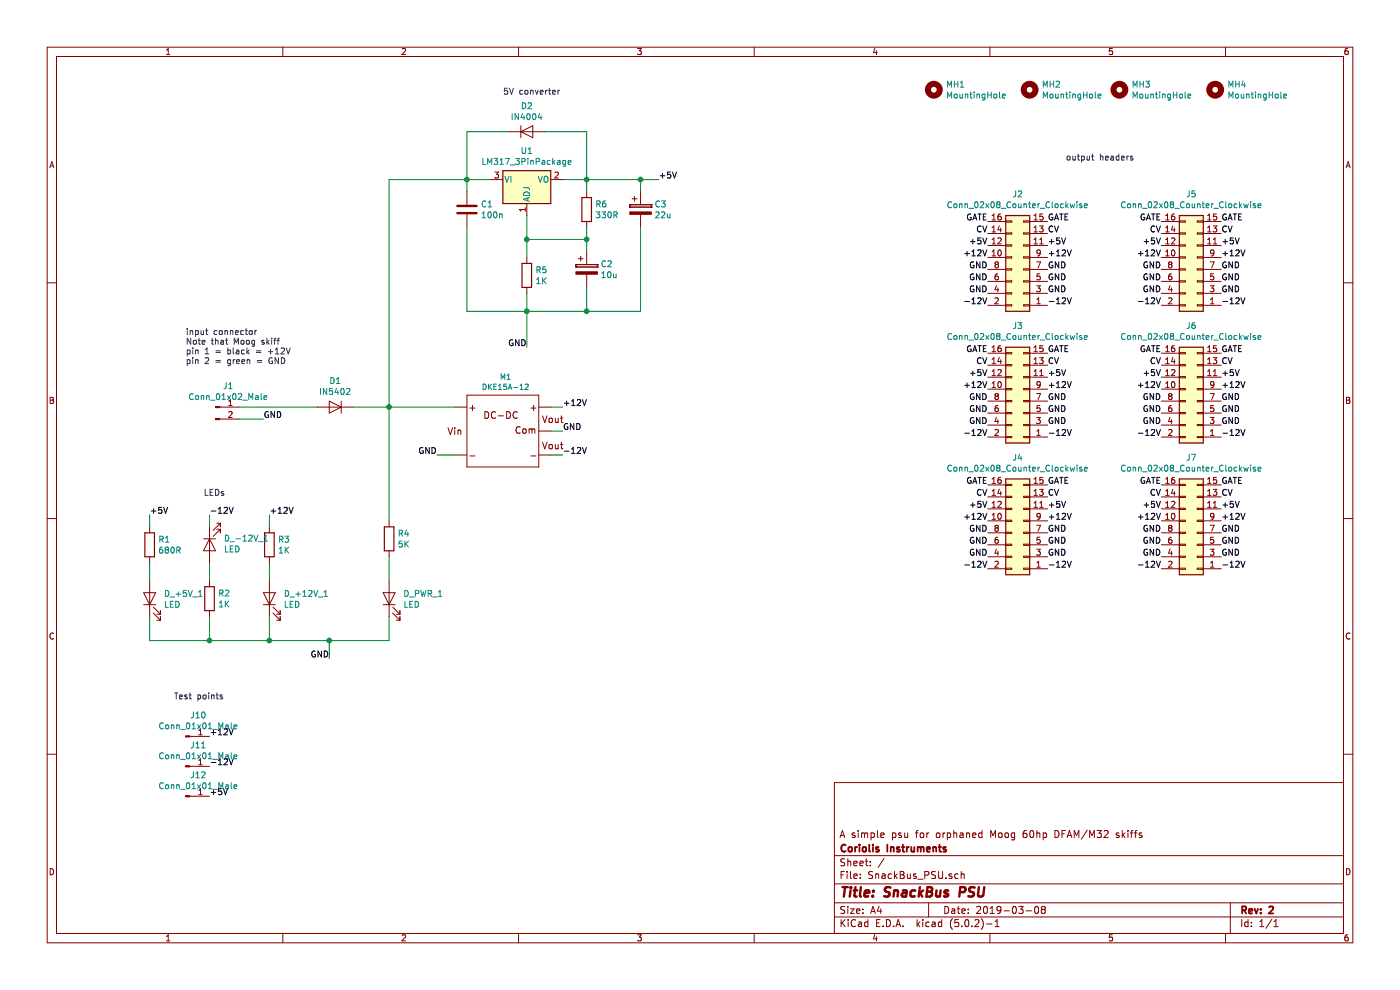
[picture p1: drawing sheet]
EESchema Schematic File Version 4
LIBS:SnackBus_PSU-cache
EELAYER 26 0
EELAYER END
$Descr A4 11693 8268
encoding utf-8
Sheet 1 1
Title "SnackBus PSU"
Date "2019-03-08"
Rev "2"
Comp "Coriolis Instruments"
Comment1 "A simple psu for orphaned Moog 60hp DFAM/M32 skiffs"
Comment2 ""
Comment3 ""
Comment4 ""
$EndDescr
$Comp
L computronics.com.au:DKE\" M1
U 1 1
P 4200 3600
F 0 "M1" H 4223 4054 45  0000 C CNN
F 1 "DKE15A-12" H 4223 3970 45  0000 C CNN
F 2 "Coriolis-KiCad:MeanWell-DKE" H 4230 3750 20  0001 C CNN
F 3 "" H 4200 3600 50  0001 C CNN
	1    4200 3600
	1    0    0    -1  
$EndComp
$Comp
L Connector:Conn_01x02_Male J1
U 1 1
P 1800 3400
F 0 "J1" H 1906 3578 50  0000 C CNN
F 1 "Conn_01x02_Male" H 1906 3487 50  0000 C CNN
F 2 "Connector_Molex:Molex_KK-254_AE-6410-02A_1x02_P2.54mm_Vertical" H 1800 3400 50  0001 C CNN
F 3 "~" H 1800 3400 50  0001 C CNN
	1    1800 3400
	1    0    0    -1  
$EndComp
$Comp
L Device:D D1
U 1 1
P 2800 3400
F 0 "D1" H 2800 3184 50  0000 C CNN
F 1 "IN5402" H 2800 3275 50  0000 C CNN
F 2 "Diode_THT:D_DO-201AD_P15.24mm_Horizontal" H 2800 3400 50  0001 C CNN
F 3 "~" H 2800 3400 50  0001 C CNN
	1    2800 3400
	-1   0    0    1   
$EndComp
Wire Wire Line
	4600 3400 4700 3400
Wire Wire Line
	4600 3800 4700 3800
Wire Wire Line
	4600 3600 4700 3600
Text Label 4700 3400 0    50   ~ 0
+12V
Text Label 4700 3800 0    50   ~ 0
-12V
Text Label 4700 3600 0    50   ~ 0
GND
Wire Wire Line
	2000 3400 2650 3400
Wire Wire Line
	2950 3400 3250 3400
Wire Wire Line
	2000 3500 2200 3500
Wire Wire Line
	3800 3800 3650 3800
Text Label 3650 3800 2    50   ~ 0
GND
Text Label 2200 3500 0    50   ~ 0
GND
$Comp
L Connector_Generic:Conn_02x08_Odd_Even J6
U 1 1
P 10000 3350
F 0 "J6" H 10050 2725 50  0000 C CNN
F 1 "Conn_02x08_Counter_Clockwise" H 10050 2816 50  0000 C CNN
F 2 "Connector_IDC:IDC-Header_2x08_P2.54mm_Vertical" H 10000 3350 50  0001 C CNN
F 3 "~" H 10000 3350 50  0001 C CNN
	1    10000 3350
	-1   0    0    1   
$EndComp
Text Label 9700 3650 2    50   ~ 0
-12V
Text Label 10200 3650 0    50   ~ 0
-12V
Text Label 9700 3550 2    50   ~ 0
GND
Text Label 9700 3450 2    50   ~ 0
GND
Text Label 9700 3350 2    50   ~ 0
GND
Text Label 10200 3350 0    50   ~ 0
GND
Text Label 10200 3450 0    50   ~ 0
GND
Text Label 10200 3550 0    50   ~ 0
GND
Text Label 9700 3250 2    50   ~ 0
+12V
Text Label 10200 3250 0    50   ~ 0
+12V
Text Label 10200 3150 0    50   ~ 0
+5V
Text Label 9700 3150 2    50   ~ 0
+5V
Text Label 10200 3050 0    50   ~ 0
CV
Text Label 9700 3050 2    50   ~ 0
CV
Text Label 10200 2950 0    50   ~ 0
GATE
Text Label 9700 2950 2    50   ~ 0
GATE
Text Label 5500 1500 0    50   ~ 0
+5V
Text Notes 8900 1350 0    50   ~ 0
output headers
Text Notes 1550 3050 0    50   ~ 0
input connector\nNote that Moog skiff\npin 1 = black = +12V\npin 2 = green = GND\n
Text Notes 4200 800  0    50   ~ 0
5V converter
Wire Wire Line
	4100 1500 3900 1500
Connection ~ 3900 1500
Wire Wire Line
	3900 1500 3900 1600
$Comp
L Device:CP C2
U 1 1
P 4900 2250
F 0 "C2" H 5015 2296 50  0000 L CNN
F 1 "10u" H 5015 2205 50  0000 L CNN
F 2 "Capacitor_THT:CP_Radial_D5.0mm_P2.50mm" H 4938 2100 50  0001 C CNN
F 3 "~" H 4900 2250 50  0001 C CNN
	1    4900 2250
	1    0    0    -1  
$EndComp
$Comp
L Device:C C1
U 1 1
P 3900 1750
F 0 "C1" H 4015 1796 50  0000 L CNN
F 1 "100n" H 4015 1705 50  0000 L CNN
F 2 "Capacitor_THT:C_Disc_D7.0mm_W2.5mm_P5.00mm" H 3938 1600 50  0001 C CNN
F 3 "~" H 3900 1750 50  0001 C CNN
	1    3900 1750
	1    0    0    -1  
$EndComp
$Comp
L Regulator_Linear:LM317_3PinPackage U1
U 1 1
P 4400 1500
F 0 "U1" H 4400 1742 50  0000 C CNN
F 1 "LM317_3PinPackage" H 4400 1651 50  0000 C CNN
F 2 "Package_TO_SOT_THT:TO-220F-3_Horizontal_TabDown" H 4400 1750 50  0001 C CIN
F 3 "http://www.ti.com/lit/ds/symlink/lm317.pdf" H 4400 1500 50  0001 C CNN
	1    4400 1500
	1    0    0    -1  
$EndComp
$Comp
L Device:R R6
U 1 1
P 4900 1750
F 0 "R6" H 4970 1796 50  0000 L CNN
F 1 "330R" H 4970 1705 50  0000 L CNN
F 2 "Resistor_THT:R_Axial_DIN0207_L6.3mm_D2.5mm_P7.62mm_Horizontal" V 4830 1750 50  0001 C CNN
F 3 "~" H 4900 1750 50  0001 C CNN
	1    4900 1750
	1    0    0    -1  
$EndComp
Wire Wire Line
	4700 1500 4900 1500
Wire Wire Line
	5350 1600 5350 1500
Connection ~ 5350 1500
Wire Wire Line
	5350 1500 5500 1500
Wire Wire Line
	4900 1500 4900 1600
Connection ~ 4900 1500
Wire Wire Line
	4900 1500 5350 1500
Wire Wire Line
	4900 1900 4900 2000
Wire Wire Line
	4900 2000 4400 2000
Wire Wire Line
	4400 2000 4400 1800
Wire Wire Line
	3900 1900 3900 2600
Wire Wire Line
	3900 2600 4400 2600
$Comp
L Device:R R5
U 1 1
P 4400 2300
F 0 "R5" H 4470 2346 50  0000 L CNN
F 1 "1K" H 4470 2255 50  0000 L CNN
F 2 "Resistor_THT:R_Axial_DIN0207_L6.3mm_D2.5mm_P7.62mm_Horizontal" V 4330 2300 50  0001 C CNN
F 3 "~" H 4400 2300 50  0001 C CNN
	1    4400 2300
	1    0    0    -1  
$EndComp
Wire Wire Line
	4400 2000 4400 2150
Connection ~ 4400 2000
Wire Wire Line
	4400 2450 4400 2600
Connection ~ 4400 2600
Wire Wire Line
	4400 2900 4400 2600
$Comp
L Mechanical:MountingHole MH1
U 1 1
P 7800 750
F 0 "MH1" H 7900 796 50  0000 L CNN
F 1 "MountingHole" H 7900 705 50  0000 L CNN
F 2 "MountingHole:MountingHole_3.2mm_M3" H 7800 750 50  0001 C CNN
F 3 "~" H 7800 750 50  0001 C CNN
	1    7800 750 
	1    0    0    -1  
$EndComp
$Comp
L Mechanical:MountingHole MH2
U 1 1
P 8600 750
F 0 "MH2" H 8700 796 50  0000 L CNN
F 1 "MountingHole" H 8700 705 50  0000 L CNN
F 2 "MountingHole:MountingHole_3.2mm_M3" H 8600 750 50  0001 C CNN
F 3 "~" H 8600 750 50  0001 C CNN
	1    8600 750 
	1    0    0    -1  
$EndComp
$Comp
L Mechanical:MountingHole MH3
U 1 1
P 9350 750
F 0 "MH3" H 9450 796 50  0000 L CNN
F 1 "MountingHole" H 9450 705 50  0000 L CNN
F 2 "MountingHole:MountingHole_3.2mm_M3" H 9350 750 50  0001 C CNN
F 3 "~" H 9350 750 50  0001 C CNN
	1    9350 750 
	1    0    0    -1  
$EndComp
$Comp
L Mechanical:MountingHole MH4
U 1 1
P 10150 750
F 0 "MH4" H 10250 796 50  0000 L CNN
F 1 "MountingHole" H 10250 705 50  0000 L CNN
F 2 "MountingHole:MountingHole_3.2mm_M3" H 10150 750 50  0001 C CNN
F 3 "~" H 10150 750 50  0001 C CNN
	1    10150 750 
	1    0    0    -1  
$EndComp
Text Label 4400 2900 2    50   ~ 0
GND
Wire Wire Line
	3250 3400 3250 1500
Wire Wire Line
	3250 1500 3900 1500
Connection ~ 3250 3400
Wire Wire Line
	3250 3400 3800 3400
$Comp
L Device:D D2
U 1 1
P 4400 1100
F 0 "D2" H 4400 1316 50  0000 C CNN
F 1 "IN4004" H 4400 1225 50  0000 C CNN
F 2 "Coriolis-KiCad:D_DO-41_SOD81_P10.16mm_Horizontal" H 4400 1100 50  0001 C CNN
F 3 "~" H 4400 1100 50  0001 C CNN
	1    4400 1100
	1    0    0    -1  
$EndComp
Wire Wire Line
	4550 1100 4900 1100
Wire Wire Line
	4900 1100 4900 1500
Wire Wire Line
	4250 1100 3900 1100
Wire Wire Line
	3900 1100 3900 1500
$Comp
L Device:LED D_PWR_1
U 1 1
P 3250 5000
F 0 "D_PWR_1" V 3288 4883 50  0000 R CNN
F 1 "LED" V 3197 4883 50  0000 R CNN
F 2 "Coriolis-KiCad:LED_D3.0mm" H 3250 5000 50  0001 C CNN
F 3 "~" H 3250 5000 50  0001 C CNN
	1    3250 5000
	0    -1   -1   0   
$EndComp
Wire Wire Line
	3250 5150 3250 5350
Text Label 2750 5500 2    50   ~ 0
GND
$Comp
L Device:R R4
U 1 1
P 3250 4500
F 0 "R4" H 3320 4546 50  0000 L CNN
F 1 "5K" H 3320 4455 50  0000 L CNN
F 2 "Resistor_THT:R_Axial_DIN0207_L6.3mm_D2.5mm_P7.62mm_Horizontal" V 3180 4500 50  0001 C CNN
F 3 "~" H 3250 4500 50  0001 C CNN
	1    3250 4500
	1    0    0    -1  
$EndComp
Wire Wire Line
	3250 4650 3250 4850
$Comp
L Connector_Generic:Conn_02x08_Odd_Even J7
U 1 1
P 10000 4450
F 0 "J7" H 10050 3825 50  0000 C CNN
F 1 "Conn_02x08_Counter_Clockwise" H 10050 3916 50  0000 C CNN
F 2 "Connector_IDC:IDC-Header_2x08_P2.54mm_Vertical" H 10000 4450 50  0001 C CNN
F 3 "~" H 10000 4450 50  0001 C CNN
	1    10000 4450
	-1   0    0    1   
$EndComp
Text Label 9700 4750 2    50   ~ 0
-12V
Text Label 10200 4750 0    50   ~ 0
-12V
Text Label 9700 4650 2    50   ~ 0
GND
Text Label 9700 4550 2    50   ~ 0
GND
Text Label 9700 4450 2    50   ~ 0
GND
Text Label 10200 4450 0    50   ~ 0
GND
Text Label 10200 4550 0    50   ~ 0
GND
Text Label 10200 4650 0    50   ~ 0
GND
Text Label 9700 4350 2    50   ~ 0
+12V
Text Label 10200 4350 0    50   ~ 0
+12V
Text Label 10200 4250 0    50   ~ 0
+5V
Text Label 9700 4250 2    50   ~ 0
+5V
Text Label 10200 4150 0    50   ~ 0
CV
Text Label 9700 4150 2    50   ~ 0
CV
Text Label 10200 4050 0    50   ~ 0
GATE
Text Label 9700 4050 2    50   ~ 0
GATE
$Comp
L Connector_Generic:Conn_02x08_Odd_Even J2
U 1 1
P 8550 2250
F 0 "J2" H 8600 1625 50  0000 C CNN
F 1 "Conn_02x08_Counter_Clockwise" H 8600 1716 50  0000 C CNN
F 2 "Connector_IDC:IDC-Header_2x08_P2.54mm_Vertical" H 8550 2250 50  0001 C CNN
F 3 "~" H 8550 2250 50  0001 C CNN
	1    8550 2250
	-1   0    0    1   
$EndComp
Text Label 8250 2550 2    50   ~ 0
-12V
Text Label 8750 2550 0    50   ~ 0
-12V
Text Label 8250 2450 2    50   ~ 0
GND
Text Label 8250 2350 2    50   ~ 0
GND
Text Label 8250 2250 2    50   ~ 0
GND
Text Label 8750 2250 0    50   ~ 0
GND
Text Label 8750 2350 0    50   ~ 0
GND
Text Label 8750 2450 0    50   ~ 0
GND
Text Label 8250 2150 2    50   ~ 0
+12V
Text Label 8750 2150 0    50   ~ 0
+12V
Text Label 8750 2050 0    50   ~ 0
+5V
Text Label 8250 2050 2    50   ~ 0
+5V
Text Label 8750 1950 0    50   ~ 0
CV
Text Label 8250 1950 2    50   ~ 0
CV
Text Label 8750 1850 0    50   ~ 0
GATE
Text Label 8250 1850 2    50   ~ 0
GATE
$Comp
L Connector_Generic:Conn_02x08_Odd_Even J3
U 1 1
P 8550 3350
F 0 "J3" H 8600 2725 50  0000 C CNN
F 1 "Conn_02x08_Counter_Clockwise" H 8600 2816 50  0000 C CNN
F 2 "Connector_IDC:IDC-Header_2x08_P2.54mm_Vertical" H 8550 3350 50  0001 C CNN
F 3 "~" H 8550 3350 50  0001 C CNN
	1    8550 3350
	-1   0    0    1   
$EndComp
Text Label 8250 3650 2    50   ~ 0
-12V
Text Label 8750 3650 0    50   ~ 0
-12V
Text Label 8250 3550 2    50   ~ 0
GND
Text Label 8250 3450 2    50   ~ 0
GND
Text Label 8250 3350 2    50   ~ 0
GND
Text Label 8750 3350 0    50   ~ 0
GND
Text Label 8750 3450 0    50   ~ 0
GND
Text Label 8750 3550 0    50   ~ 0
GND
Text Label 8250 3250 2    50   ~ 0
+12V
Text Label 8750 3250 0    50   ~ 0
+12V
Text Label 8750 3150 0    50   ~ 0
+5V
Text Label 8250 3150 2    50   ~ 0
+5V
Text Label 8750 3050 0    50   ~ 0
CV
Text Label 8250 3050 2    50   ~ 0
CV
Text Label 8750 2950 0    50   ~ 0
GATE
Text Label 8250 2950 2    50   ~ 0
GATE
$Comp
L Connector_Generic:Conn_02x08_Odd_Even J4
U 1 1
P 8550 4450
F 0 "J4" H 8600 3825 50  0000 C CNN
F 1 "Conn_02x08_Counter_Clockwise" H 8600 3916 50  0000 C CNN
F 2 "Connector_IDC:IDC-Header_2x08_P2.54mm_Vertical" H 8550 4450 50  0001 C CNN
F 3 "~" H 8550 4450 50  0001 C CNN
	1    8550 4450
	-1   0    0    1   
$EndComp
Text Label 8250 4750 2    50   ~ 0
-12V
Text Label 8750 4750 0    50   ~ 0
-12V
Text Label 8250 4650 2    50   ~ 0
GND
Text Label 8250 4550 2    50   ~ 0
GND
Text Label 8250 4450 2    50   ~ 0
GND
Text Label 8750 4450 0    50   ~ 0
GND
Text Label 8750 4550 0    50   ~ 0
GND
Text Label 8750 4650 0    50   ~ 0
GND
Text Label 8250 4350 2    50   ~ 0
+12V
Text Label 8750 4350 0    50   ~ 0
+12V
Text Label 8750 4250 0    50   ~ 0
+5V
Text Label 8250 4250 2    50   ~ 0
+5V
Text Label 8750 4150 0    50   ~ 0
CV
Text Label 8250 4150 2    50   ~ 0
CV
Text Label 8750 4050 0    50   ~ 0
GATE
Text Label 8250 4050 2    50   ~ 0
GATE
$Comp
L Connector_Generic:Conn_02x08_Odd_Even J5
U 1 1
P 10000 2250
F 0 "J5" H 10050 1625 50  0000 C CNN
F 1 "Conn_02x08_Counter_Clockwise" H 10050 1716 50  0000 C CNN
F 2 "Connector_IDC:IDC-Header_2x08_P2.54mm_Vertical" H 10000 2250 50  0001 C CNN
F 3 "~" H 10000 2250 50  0001 C CNN
	1    10000 2250
	-1   0    0    1   
$EndComp
Text Label 9700 2550 2    50   ~ 0
-12V
Text Label 10200 2550 0    50   ~ 0
-12V
Text Label 9700 2450 2    50   ~ 0
GND
Text Label 9700 2350 2    50   ~ 0
GND
Text Label 9700 2250 2    50   ~ 0
GND
Text Label 10200 2250 0    50   ~ 0
GND
Text Label 10200 2350 0    50   ~ 0
GND
Text Label 10200 2450 0    50   ~ 0
GND
Text Label 9700 2150 2    50   ~ 0
+12V
Text Label 10200 2150 0    50   ~ 0
+12V
Text Label 10200 2050 0    50   ~ 0
+5V
Text Label 9700 2050 2    50   ~ 0
+5V
Text Label 10200 1950 0    50   ~ 0
CV
Text Label 9700 1950 2    50   ~ 0
CV
Text Label 10200 1850 0    50   ~ 0
GATE
Text Label 9700 1850 2    50   ~ 0
GATE
$Comp
L Device:LED D_+12V_1
U 1 1
P 2250 5000
F 0 "D_+12V_1" V 2288 4882 50  0000 R CNN
F 1 "LED" V 2197 4882 50  0000 R CNN
F 2 "Coriolis-KiCad:LED_D3.0mm" H 2250 5000 50  0001 C CNN
F 3 "~" H 2250 5000 50  0001 C CNN
	1    2250 5000
	0    -1   -1   0   
$EndComp
Wire Wire Line
	3250 3400 3250 4350
Wire Wire Line
	3250 5350 2750 5350
Wire Wire Line
	2250 5350 2250 5150
Wire Wire Line
	2750 5350 2750 5500
Connection ~ 2750 5350
Wire Wire Line
	2750 5350 2250 5350
Text Notes 1700 4150 0    50   ~ 0
LEDs
Wire Wire Line
	2250 4850 2250 4700
$Comp
L Device:R R3
U 1 1
P 2250 4550
F 0 "R3" H 2320 4596 50  0000 L CNN
F 1 "1K" H 2320 4505 50  0000 L CNN
F 2 "Resistor_THT:R_Axial_DIN0207_L6.3mm_D2.5mm_P7.62mm_Horizontal" V 2180 4550 50  0001 C CNN
F 3 "~" H 2250 4550 50  0001 C CNN
	1    2250 4550
	1    0    0    -1  
$EndComp
Wire Wire Line
	2250 4400 2250 4300
Text Label 2250 4300 0    50   ~ 0
+12V
$Comp
L Device:LED D_-12V_1
U 1 1
P 1750 4550
F 0 "D_-12V_1" V 1695 4432 50  0000 R CNN
F 1 "LED" V 1786 4432 50  0000 R CNN
F 2 "Coriolis-KiCad:LED_D3.0mm" H 1750 4550 50  0001 C CNN
F 3 "~" H 1750 4550 50  0001 C CNN
	1    1750 4550
	0    -1   1    0   
$EndComp
Wire Wire Line
	1750 5350 1750 5150
Wire Wire Line
	2250 5350 1750 5350
Wire Wire Line
	1750 4850 1750 4700
$Comp
L Device:R R2
U 1 1
P 1750 5000
F 0 "R2" H 1820 5046 50  0000 L CNN
F 1 "1K" H 1820 4955 50  0000 L CNN
F 2 "Resistor_THT:R_Axial_DIN0207_L6.3mm_D2.5mm_P7.62mm_Horizontal" V 1680 5000 50  0001 C CNN
F 3 "~" H 1750 5000 50  0001 C CNN
	1    1750 5000
	1    0    0    -1  
$EndComp
Wire Wire Line
	1750 4400 1750 4300
Connection ~ 2250 5350
Text Label 1750 4300 0    50   ~ 0
-12V
Text Label 1250 4300 0    50   ~ 0
+5V
$Comp
L Device:R R1
U 1 1
P 1250 4550
F 0 "R1" H 1320 4596 50  0000 L CNN
F 1 "680R" H 1320 4505 50  0000 L CNN
F 2 "Resistor_THT:R_Axial_DIN0207_L6.3mm_D2.5mm_P7.62mm_Horizontal" V 1180 4550 50  0001 C CNN
F 3 "~" H 1250 4550 50  0001 C CNN
	1    1250 4550
	1    0    0    -1  
$EndComp
Wire Wire Line
	1250 4300 1250 4400
$Comp
L Device:LED D_+5V_1
U 1 1
P 1250 5000
F 0 "D_+5V_1" V 1288 4882 50  0000 R CNN
F 1 "LED" V 1197 4882 50  0000 R CNN
F 2 "Coriolis-KiCad:LED_D3.0mm" H 1250 5000 50  0001 C CNN
F 3 "~" H 1250 5000 50  0001 C CNN
	1    1250 5000
	0    -1   -1   0   
$EndComp
Wire Wire Line
	1250 4850 1250 4700
Wire Wire Line
	1250 5150 1250 5350
Wire Wire Line
	1250 5350 1750 5350
Connection ~ 1750 5350
Wire Wire Line
	4400 2600 4900 2600
Wire Wire Line
	4900 2600 4900 2400
Wire Wire Line
	4900 2100 4900 2000
Connection ~ 4900 2000
$Comp
L Device:CP C3
U 1 1
P 5350 1750
F 0 "C3" H 5465 1796 50  0000 L CNN
F 1 "22u" H 5465 1705 50  0000 L CNN
F 2 "Capacitor_THT:CP_Radial_D5.0mm_P2.50mm" H 5388 1600 50  0001 C CNN
F 3 "~" H 5350 1750 50  0001 C CNN
	1    5350 1750
	1    0    0    -1  
$EndComp
Wire Wire Line
	5350 1900 5350 2600
Wire Wire Line
	5350 2600 4900 2600
Connection ~ 4900 2600
$Comp
L Connector:Conn_01x01_Male J10
U 1 1
P 1550 6150
F 0 "J10" H 1656 6328 50  0000 C CNN
F 1 "Conn_01x01_Male" H 1656 6237 50  0000 C CNN
F 2 "Connector_PinHeader_2.54mm:PinHeader_1x01_P2.54mm_Vertical" H 1550 6150 50  0001 C CNN
F 3 "~" H 1550 6150 50  0001 C CNN
	1    1550 6150
	1    0    0    -1  
$EndComp
$Comp
L Connector:Conn_01x01_Male J11
U 1 1
P 1550 6400
F 0 "J11" H 1656 6578 50  0000 C CNN
F 1 "Conn_01x01_Male" H 1656 6487 50  0000 C CNN
F 2 "Connector_PinHeader_2.54mm:PinHeader_1x01_P2.54mm_Vertical" H 1550 6400 50  0001 C CNN
F 3 "~" H 1550 6400 50  0001 C CNN
	1    1550 6400
	1    0    0    -1  
$EndComp
$Comp
L Connector:Conn_01x01_Male J12
U 1 1
P 1550 6650
F 0 "J12" H 1656 6828 50  0000 C CNN
F 1 "Conn_01x01_Male" H 1656 6737 50  0000 C CNN
F 2 "Connector_PinHeader_2.54mm:PinHeader_1x01_P2.54mm_Vertical" H 1550 6650 50  0001 C CNN
F 3 "~" H 1550 6650 50  0001 C CNN
	1    1550 6650
	1    0    0    -1  
$EndComp
Text Label 1750 6150 0    50   ~ 0
+12V
Text Label 1750 6400 0    50   ~ 0
-12V
Text Label 1750 6650 0    50   ~ 0
+5V
Text Notes 1450 5850 0    50   ~ 0
Test points\n
$EndSCHEMATC
